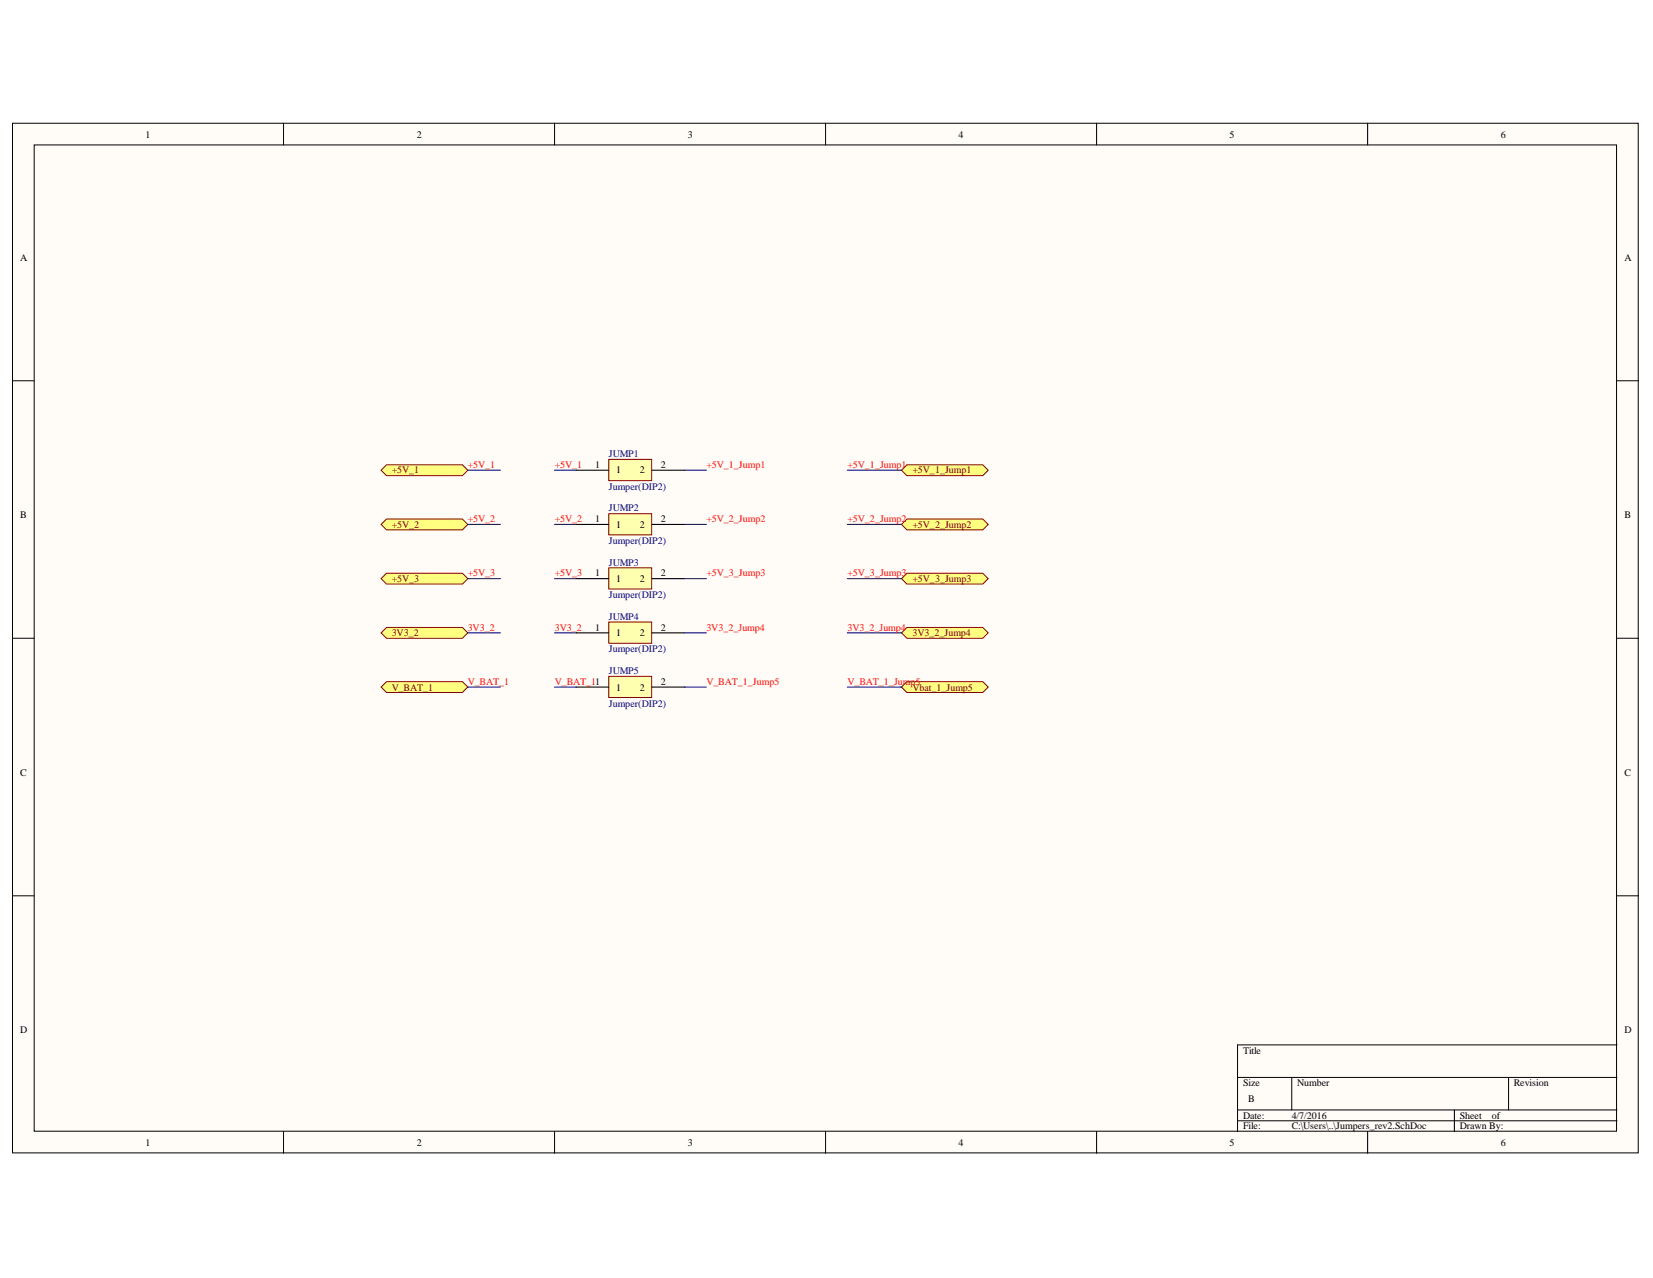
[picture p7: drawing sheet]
<svg xmlns="http://www.w3.org/2000/svg" width="279mm" height="216mm" viewBox="0 0 279 216" stroke-linecap="round" stroke-linejoin="round" font-family="sans-serif">
<g fill="#fffcf8" stroke="#000" stroke-width=".17">
<path d="M2.1 20.8h274.8v174h-274.8z"/>
<path d="M5.8 24.5h267.4v166.6h-267.4z"/>
</g>
<g fill="none" stroke="#000" stroke-width=".17">
<path d="M47.9 20.8v3.7M93.7 20.8v3.7M139.5 20.8v3.7M185.4 20.8v3.7M231.2 20.8v3.7M2.1 64.3h3.7M273.3 64.3h3.7M2.1 107.8h3.7M273.3 107.8h3.7M2.1 151.3h3.7M273.3 151.3h3.7M273.3 176.5h-64.1v14.7"/>
<path d="M47.9 191.2v3.6M93.7 191.2v3.6M139.5 191.2v3.6M185.4 191.2v3.6M209.2 182h64.1M209.2 187.5h64.1M209.2 189.3h64.1M218.3 182v5.5M231.2 191.2v3.6M245.8 187.5v3.7M255 182v5.5"/>
</g>
<path d="M102.9 77.6h7.3v3.6h-7.3z" fill="#ffffb0" stroke="#800000" stroke-width=".17"/>
<path d="M97.4 79.4h5.5M110.2 79.4h5.5" fill="none" stroke="#000" stroke-width=".18"/>
<path d="M102.9 86.8h7.3v3.6h-7.3z" fill="#ffffb0" stroke="#800000" stroke-width=".17"/>
<path d="M97.4 88.6h5.5M110.2 88.6h5.5" fill="none" stroke="#000" stroke-width=".18"/>
<path d="M102.9 95.9h7.3v3.6h-7.3z" fill="#ffffb0" stroke="#800000" stroke-width=".17"/>
<path d="M97.4 97.8h5.5M110.2 97.8h5.5" fill="none" stroke="#000" stroke-width=".18"/>
<path d="M102.9 105.1h7.3v3.6h-7.3z" fill="#ffffb0" stroke="#800000" stroke-width=".17"/>
<path d="M97.4 106.9h5.5M110.2 106.9h5.5" fill="none" stroke="#000" stroke-width=".18"/>
<path d="M102.9 114.3h7.3v3.5h-7.3z" fill="#ffffb0" stroke="#800000" stroke-width=".17"/>
<path d="M97.4 116.1h5.5M110.2 116.1h5.5" fill="none" stroke="#000" stroke-width=".18"/>
<path d="M93.7 79.4h3.7M93.7 88.6h3.7M93.7 97.8h3.7M115.7 88.6h3.7M115.7 97.8h3.7M93.7 106.9h3.7M93.7 116.1h3.7M115.7 106.9h3.7M115.7 116.1h3.7" fill="none" stroke="#000080" stroke-width=".18"/>
<path d="M152.4 79.4l.9-.9h12.8l.9 .9-.9 1h-12.8z" fill-rule="evenodd" fill="#ffff80" stroke="#800000" stroke-width=".17"/>
<path d="M115.7 79.4h3.7M143.2 79.4h9.2" fill="none" stroke="#000080" stroke-width=".18"/>
<path d="M152.4 88.6l.9-.9h12.8l.9 .9-.9 .9h-12.8z" fill-rule="evenodd" fill="#ffff80" stroke="#800000" stroke-width=".17"/>
<path d="M143.2 88.6h9.2" fill="none" stroke="#000080" stroke-width=".18"/>
<path d="M152.4 97.8l.9-1h12.8l.9 1-.9 .9h-12.8z" fill-rule="evenodd" fill="#ffff80" stroke="#800000" stroke-width=".17"/>
<path d="M143.2 97.8h9.2" fill="none" stroke="#000080" stroke-width=".18"/>
<path d="M152.4 106.9l.9-.9h12.8l.9 .9-.9 .9h-12.8z" fill-rule="evenodd" fill="#ffff80" stroke="#800000" stroke-width=".17"/>
<path d="M143.2 106.9h9.2" fill="none" stroke="#000080" stroke-width=".18"/>
<path d="M152.4 116.1l.9-.9h12.8l.9 .9-.9 .9h-12.8z" fill-rule="evenodd" fill="#ffff80" stroke="#800000" stroke-width=".17"/>
<path d="M143.2 116.1h9.2" fill="none" stroke="#000080" stroke-width=".18"/>
<path d="M64.4 79.4l.9-.9h12.9l.9 .9-.9 1h-12.9z" fill-rule="evenodd" fill="#ffff80" stroke="#800000" stroke-width=".17"/>
<path d="M79.1 79.4h5.5" fill="none" stroke="#000080" stroke-width=".18"/>
<path d="M64.4 88.6l.9-.9h12.9l.9 .9-.9 .9h-12.9z" fill-rule="evenodd" fill="#ffff80" stroke="#800000" stroke-width=".17"/>
<path d="M79.1 88.6h5.5" fill="none" stroke="#000080" stroke-width=".18"/>
<path d="M64.4 97.8l.9-1h12.9l.9 1-.9 .9h-12.9z" fill-rule="evenodd" fill="#ffff80" stroke="#800000" stroke-width=".17"/>
<path d="M79.1 97.8h5.5" fill="none" stroke="#000080" stroke-width=".18"/>
<path d="M64.4 106.9l.9-.9h12.9l.9 .9-.9 .9h-12.9z" fill-rule="evenodd" fill="#ffff80" stroke="#800000" stroke-width=".17"/>
<path d="M79.1 106.9h5.5" fill="none" stroke="#000080" stroke-width=".18"/>
<path d="M64.4 116.1l.9-.9h12.9l.9 .9-.9 .9h-12.9z" fill-rule="evenodd" fill="#ffff80" stroke="#800000" stroke-width=".17"/>
<path d="M79.1 116.1h5.5" fill="none" stroke="#000080" stroke-width=".18"/>
<g font-size="1.7">
<text x="24.6" y="23.2">1</text>
<text x="70.4" y="23.2">2</text>
<text x="116.3" y="23.2">3</text>
<text x="162" y="23.2">4</text>
<text x="207.8" y="23.2">5</text>
<text x="253.7" y="23.2">6</text>
<text x="3.4" y="44">A</text>
<text x="274.6" y="44">A</text>
<text x="100.6" y="79.1">1</text>
<text x="104.2" y="80">1</text>
<text x="108.1" y="80">2</text>
<text x="111.7" y="79.1">2</text>
<text x="3.4" y="87.6">B</text>
<text x="100.6" y="88.3">1</text>
<text x="104.2" y="89.2">1</text>
<text x="108.1" y="89.2">2</text>
<text x="111.7" y="88.3">2</text>
<text x="274.6" y="87.6">B</text>
<text x="100.6" y="97.4">1</text>
<text x="104.2" y="98.3">1</text>
<text x="108.1" y="98.3">2</text>
<text x="111.7" y="97.4">2</text>
<text x="100.6" y="106.6">1</text>
<text x="104.2" y="107.4">1</text>
<text x="108.1" y="107.4">2</text>
<text x="111.7" y="106.6">2</text>
<text x="104.2" y="116.7">1</text>
<text x="108.1" y="116.7">2</text>
<text x="111.7" y="115.7">2</text>
<text x="3.4" y="131">C</text>
<text x="274.6" y="131">C</text>
<text x="3.4" y="174.6">D</text>
<text x="210.1" y="178">Title</text>
<text x="274.6" y="174.6">D</text>
<text x="210.1" y="183.5">Size</text>
<text x="219.3" y="183.5">Number</text>
<text x="255.9" y="183.5">Revision</text>
<text x="210.1" y="189">Date:</text>
<text x="210.1" y="190.8">File:</text>
<text x="211" y="186.2">B</text>
<text x="218.3" y="189">4/7/2016</text>
<text x="218.3" y="190.8">C:\Users\..\Jumpers_rev2.SchDoc</text>
<text x="246.7" y="189">Sheet</text>
<text x="246.7" y="190.8">Drawn By:</text>
<text x="252.2" y="189">of</text>
<text x="24.6" y="193.6">1</text>
<text x="70.4" y="193.6">2</text>
<text x="116.3" y="193.6">3</text>
<text x="162" y="193.6">4</text>
<text x="207.8" y="193.6">5</text>
<text x="253.7" y="193.6">6</text>
</g>
<g font-size="1.7" fill="#000080">
<text x="102.9" y="77.3">JUMP1</text>
<text x="102.9" y="82.8">Jumper(DIP2)</text>
<text x="102.9" y="86.4">JUMP2</text>
<text x="102.9" y="91.9">Jumper(DIP2)</text>
<text x="102.9" y="95.6">JUMP3</text>
<text x="102.9" y="101.1">Jumper(DIP2)</text>
<text x="102.9" y="104.7">JUMP4</text>
<text x="102.9" y="110.2">Jumper(DIP2)</text>
<text x="102.9" y="113.9">JUMP5</text>
<text x="102.9" y="119.4">Jumper(DIP2)</text>
</g>
<g font-size="1.7" fill="#800000">
<text x="66.2" y="80">+5V_1</text>
<text x="154.2" y="80">+5V_1_Jump1</text>
<text x="66.2" y="89.2">+5V_2</text>
<text x="154.2" y="89.2">+5V_2_Jump2</text>
<text x="66.2" y="98.3">+5V_3</text>
<text x="154.2" y="98.3">+5V_3_Jump3</text>
<text x="66.2" y="107.4">3V3_2</text>
<text x="154.2" y="107.4">3V3_2_Jump4</text>
<text x="66.2" y="116.7">V_BAT_1</text>
<text x="154.2" y="116.7">Vbat_1_Jump5</text>
</g>
<g font-size="1.7" fill="#f00">
<text x="79.1" y="79.1">+5V_1</text>
<text x="93.8" y="79.1">+5V_1</text>
<text x="119.4" y="79.1">+5V_1_Jump1</text>
<text x="143.2" y="79.1">+5V_1_Jump1</text>
<text x="79.1" y="88.3">+5V_2</text>
<text x="93.8" y="88.3">+5V_2</text>
<text x="119.4" y="88.3">+5V_2_Jump2</text>
<text x="143.2" y="88.3">+5V_2_Jump2</text>
<text x="79.1" y="97.4">+5V_3</text>
<text x="93.8" y="97.4">+5V_3</text>
<text x="119.4" y="97.4">+5V_3_Jump3</text>
<text x="143.2" y="97.4">+5V_3_Jump3</text>
<text x="79.1" y="106.6">3V3_2</text>
<text x="93.8" y="106.6">3V3_2</text>
<text x="119.4" y="106.6">3V3_2_Jump4</text>
<text x="143.2" y="106.6">3V3_2_Jump4</text>
<text x="79.1" y="115.7">V_BAT_1</text>
<text x="93.8" y="115.7">V_BAT_11</text>
<text x="119.4" y="115.7">V_BAT_1_Jump5</text>
<text x="143.2" y="115.7">V_BAT_1_Jump5</text>
</g>
</svg>
